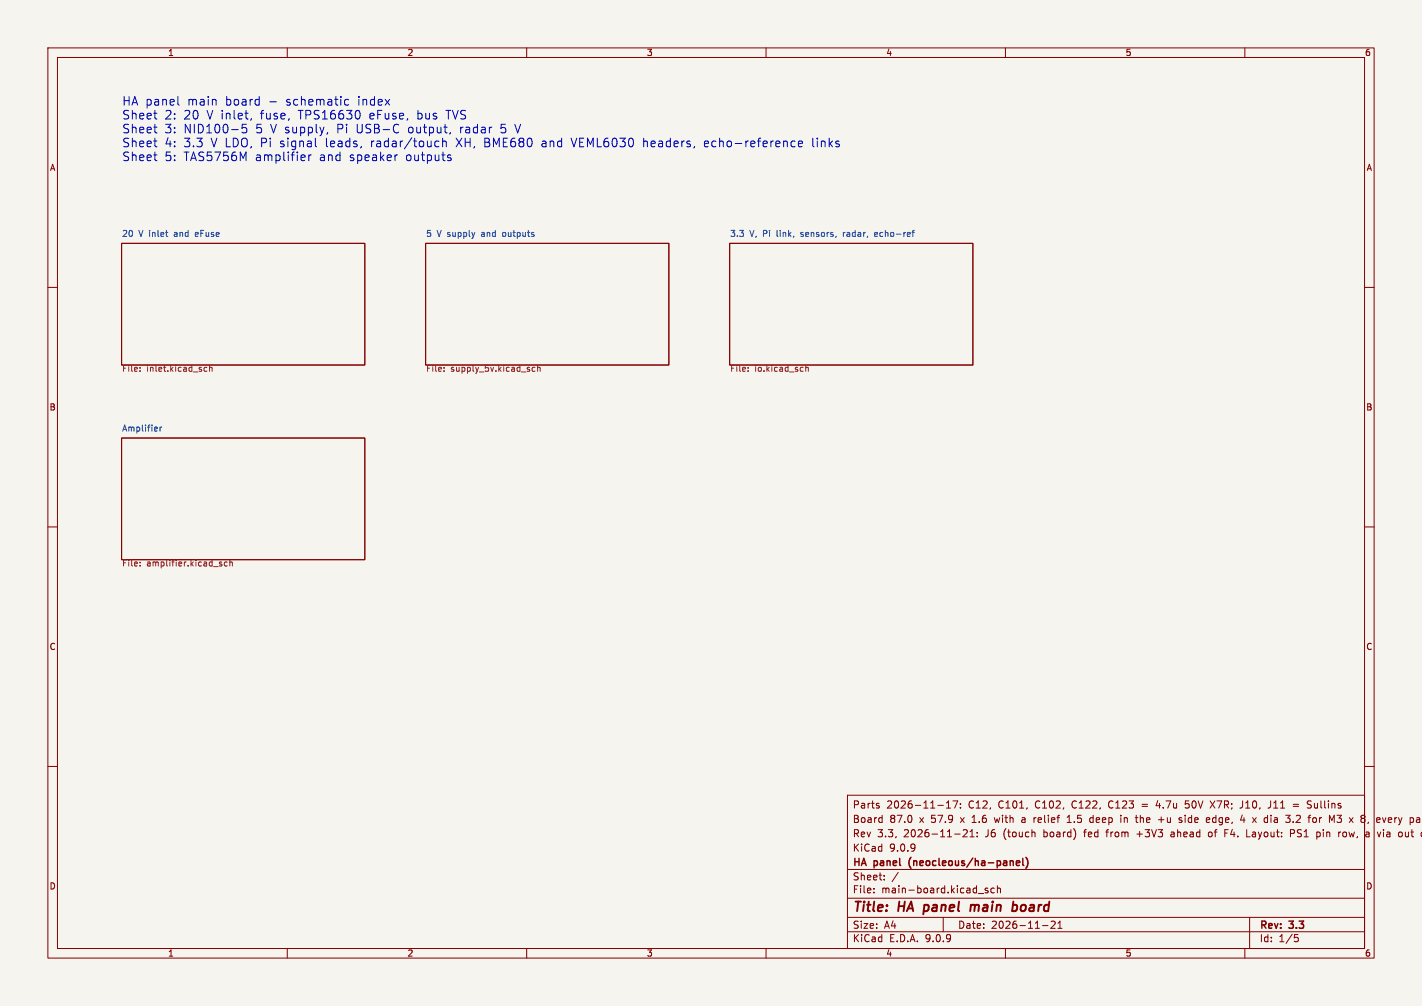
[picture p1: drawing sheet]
<svg xmlns="http://www.w3.org/2000/svg" width="297mm" height="210mm" viewBox="0 0 297 210" stroke-linecap="round" stroke-linejoin="round" font-family="sans-serif">
<path d="M0 0h297v210h-297z" fill="#f5f4ef" stroke="#f5f4ef" stroke-width=".21"/>
<g fill="none" stroke="#840000" stroke-width=".21">
<path d="M10 10h277v190h-277zM12 12h273v186h-273zM60 10v2M110 10v2M160 10v2M210 10v2M260 10v2M25.4 50.8h50.8v25.4h-50.8zM88.9 50.8h50.8v25.4h-50.8zM152.4 50.8h50.8v25.4h-50.8zM10 60h2M285 60h2"/>
<path d="M25.4 91.4h50.8v25.4h-50.8zM10 110h2M285 110h2M10 160h2M177 166h108v32h-108zM183.5 168.2l.2 .2-.2 .3M183.5 167.7l.1 .1M184.1 170.7l.1 .1M184.2 170.2v1.5M184.2 171.6l-.1 .1M191 176.3a1.26 1.26 0 0 1-.1 1.3M191.1 176.8l-.1 .3"/>
<path d="M195.9 168.1h1.1M197.7 168.7h.8M197.7 167.6l.4-.4v1.5M199 167.2h1l-.6 1.5M200.6 168.6v.1M200.6 167.8v.1M201.2 173.3l.5-.1 .3 .4-.9 1.1h.9M202.6 174.7h.9M202.6 173.6l.4-.4v1.5M204.1 174.6v.1M204.1 173.8v.1M213.5 171.2v.4"/>
<path d="M216 170.7v1M216.2 170.7l-.2 .3M222.9 171.7h.8M222.9 170.6l.4-.4v1.5M228.2 170.7l-.5 .1-.1 .2 .1 .6 .5 .1M231 173.7h.5M234.1 170.2v.1M234.1 170.7v1M237.1 170.7h.6M237.5 174.1h1.1M237.5 171.7h.2M241.8 167.1l-.3 1.1h.9"/>
<path d="M242 171.1h1.1M242.5 170.6v1.1M245 173.7l-.4 .1M245.1 174.1h-.4l-.2 .2 .1 .3 .5 .1M246.5 171.2l.3 .1 .1 .2-.2 .2h-.3M246.5 170.7l.3 .1M247.5 168.6l.6 .1M248.3 167.2h-.7l-.1 .7 .6-.1M252.5 170.7l.2 .4-.7 .1M252.6 171.6l-.1 .1M252.7 167.2l1 1.5M253 173.8l-.3-.1-.3 .3 .1 .6h.5"/>
<path d="M253.3 170.8v.8M253.7 167.2l-1 1.5M255.8 173.2h.7M255.8 173.9h.5M259.1 171.2h.9M259.5 167.2v1.1l-.4 .4M259.8 170.7v1M260.4 174.7h.7M265.4 167.2v1.1a.48 .48 0 0 1-.6 .4M269.5 174l.7-.1 .2-.2-.1-.4-.8-.1v1.5M270.1 171.6v.1M270.1 167.9h1.1"/>
<path d="M270.1 168.3h1.1M273.3 167.9l.4 .2 .2 .3-.3 .3h-.4M273.9 167.3l-.6-.1-.3 .3M274.7 170.7l.3 .3v.4l-.3 .3M275.2 173.7h.3l.2 .3v.6l-.5 .1M279.2 171.6l.3 .1 .5-.1M279.2 170.2h1l-.5 .6h.3M281 173.7l-.4 .1-.1 .2v.6l.5 .1M284.3 170.3v.4M284.3 171v.6M285 160h2M290.5 170.7h-.3l-.2 .2v.7l.5 .1"/>
<path d="M290.7 171.1l-.7 .1M293.5 173.7v.8l.5 .2M60 198v2M110 198v2M160 198v2M177 194.5h108M177 191.5h108M177 187.5h108M177 181.5h108M182.5 186.3v.1M182.5 185.5v.1M184.7 183.6v.1"/>
<path d="M184.7 182.8v.1M187.6 182.1l-1.3 2M197 191.5v3M204.3 186.5h1.2M206.3 185.5l-.3-.1-.3 .2 .1 .2 .5 .2v.3h-.6M207.7 185.5l-.5-.1-.2 .3 .1 .6h.6M208.3 185.5l.2-.1 .4 .1 .1 .9M208.3 184.9v1.5M210 198v2M217.7 193.2h1.2M219.5 192.4l.6-.1 .3 .4-.9 1.1h.9M221 193.8h.8"/>
<path d="M221 192.7l.4-.4v1.5M260 198v2M261 191.5v6.5M270.4 195.1h.7M270.5 195.7h.4l.3 .3-.2 .5-.5 .1"/>
</g>
<path d="M193.1 188.9l-.3 2M202.8 188.9l-.2 1.3M203.6 189l-.5-.1-.3 .2M203.6 189.2l-.1 1M211.8 188.9h.3l.3 .2v.7a.66 .66 0 0 1-.8 .4" fill="none" stroke="#840000" stroke-width=".4"/>
<path d="M213.6 179.2v1.3l.2 .2M214.3 179a1.72 1.72 0 0 1 0 2.3M212.3 180.2l.7-.2-.1-.2-.4-.1-.2 .2v.7h.6" fill="none" stroke="#840000" stroke-width=".3"/>
<g fill="none" stroke="#725600" stroke-width=".21">
<path d="M29.2 77.4v.1M29.2 76.7v.2M42.7 77.4l.5 .1M43.2 76.7l-.5 .1M43.8 76.8l.4-.1 .1 .8M43.8 76.3v1.2M92.7 77.4v.1M92.7 76.7v.2M111.7 76.7h-.3l-.3 .2 .2 .6h.4M112.3 76.8l.5-.1v.8M112.3 76.3v1.2M156.2 77.4v.1"/>
<path d="M156.2 76.7v.2M168.3 76.8l.5-.1v.8M168.3 76.3v1.2M29.2 117.4v.1M29.2 118v.2M46 117.7l.3 .1 .1 .2-.5 .2M46 117.3l.3 .1M47.5 117.4l-.4-.1-.3 .3 .2 .5h.5M48 117.4h.5v.8M48 116.9v1.3"/>
</g>
<path d="M176.1 48.5v.9M176.4 48.5l-.3 .3M183.1 48.5l-.4 .2v.6l.4 .1M183.3 48.8l-.6 .1M190.5 48.5h.5M191 48.1l-.3 .2v1.1M33.4 89.2v.8M33.8 89.2l-.4 .2" fill="none" stroke="#006464" stroke-width=".21"/>
<g fill="none" stroke="#0000c2" stroke-width=".21">
<path d="M32.1 26.5h.7M32.1 29.4h.7M32.1 32.3h.7M32.6 24.8h.2M32.6 27.7h.2M32.6 30.6h.2M32.6 33.5h.2M37.2 20.1v1.6l.2 .2M50.6 25.9l-.1 .9 .3-.2 .6 .1 .2 .7-.4 .3-.7-.1M52.5 24.8l-.2 .3M63.6 32.4l.1 .4-.8 .1M64.5 32.3v1.2"/>
<path d="M64.7 32.4l-.2 .3M66 30.6h.1M68.4 27.7l-.1 .3M72 21.8l.3 .1h.5M72.8 20.8l-.5-.1-.3 .2M75.1 23.4v1.1M82.8 32.3h.2M91.5 29.4l.2 .1M91.7 30.6h-.5M92.4 28.8v1.8M92.7 29.4l-.3 .2M93 29.4l.2 .3v.9"/>
<path d="M94 32.9l.2 .3-.2 .3M94 32.3l.2 .1M94.1 27.7l-.1 .2M119.3 28.8l.6 1.8M134.4 28.8v1.8M134.5 29.5l-.1 .1M147.4 29.4l-.3 .3v.7l.3 .2M148 29.9l-.9 .1M165.6 29.4l.5 .1M166.1 30.6h-.5M166.8 30l.8-.1-.1-.4-.5-.1-.2 .3v.9h.7M169.8 28.8v1.6l.2 .2"/>
</g>
<g font-size="2.8" fill="#840000">
<text x="178" y="190.9">Title:</text>
<text x="187.7" y="190.9">HA</text>
<text x="193.8" y="190.9">panel</text>
<text x="204.3" y="190.9">main</text>
<text x="213.9" y="190.9">board</text>
</g>
<g font-size="2.5" fill="#0000c2">
<text x="25.4" y="22.3">HA panel</text>
<text x="39.1" y="22.3">main</text>
<text x="47.1" y="22.3">board</text>
<text x="56.2" y="22.3">-</text>
<text x="59.9" y="22.3">schematic</text>
<text x="75" y="22.3">index</text>
<text x="25.4" y="25.2">Sheet</text>
<text x="25.4" y="28.1">Sheet</text>
<text x="34.3" y="25.2">2:</text>
<text x="34.3" y="28.1">3:</text>
<text x="38.4" y="25.2">20</text>
<text x="38.4" y="28.1">NID100-5</text>
<text x="43.3" y="25.2">V inlet,</text>
<text x="53.5" y="28.1">5</text>
<text x="54.6" y="25.2">fuse,</text>
<text x="56.6" y="28.1">V supply,</text>
<text x="62.6" y="25.2">TPS16630</text>
<text x="70.6" y="28.1">Pi</text>
<text x="74.8" y="28.1">USB-C</text>
<text x="77.5" y="25.2">eFuse,</text>
<text x="85.7" y="28.1">output,</text>
<text x="87.5" y="25.2">bus</text>
<text x="93.7" y="25.2">TVS</text>
<text x="96.6" y="28.1">radar</text>
<text x="105.1" y="28.1">5</text>
<text x="108.3" y="28.1">V</text>
<text x="25.4" y="31">Sheet</text>
<text x="25.4" y="33.9">Sheet</text>
<text x="34.3" y="31">4:</text>
<text x="34.3" y="33.9">5:</text>
<text x="38.4" y="31">3.3</text>
<text x="38.4" y="33.9">TAS5756M</text>
<text x="44.1" y="31">V LDO, Pi</text>
<text x="53.4" y="33.9">amplifier</text>
<text x="58.7" y="31">signal</text>
<text x="66.8" y="33.9">and</text>
<text x="68.3" y="31">leads,</text>
<text x="73.2" y="33.9">speaker</text>
<text x="77.9" y="31">radar/touch</text>
<text x="85" y="33.9">outputs</text>
<text x="95.8" y="31">XH, BME680</text>
<text x="113.8" y="31">and</text>
<text x="120.2" y="31">VEML6030</text>
<text x="135.2" y="31">headers,</text>
<text x="148" y="31">echo-reference</text>
<text x="170.7" y="31">links</text>
</g>
<g font-size="2.1" fill="#840000">
<text x="178" y="172">Board</text>
<text x="178" y="169">Parts</text>
<text x="185.2" y="169">2026-11-17:</text>
<text x="185.8" y="172">87.0</text>
<text x="192.1" y="172">x</text>
<text x="194.6" y="172">57.9</text>
<text x="200.9" y="172">x</text>
<text x="202.3" y="169">C12,</text>
<text x="203.4" y="172">1.6</text>
<text x="208.3" y="172">with</text>
<text x="208.7" y="169">C101,</text>
<text x="214.1" y="172">a</text>
<text x="216.5" y="169">C102,</text>
<text x="216.8" y="172">relief</text>
<text x="223.9" y="172">1.5</text>
<text x="224.3" y="169">C122,</text>
<text x="228.8" y="172">deep</text>
<text x="232.1" y="169">C123</text>
<text x="235.4" y="172">in</text>
<text x="238.7" y="172">the</text>
<text x="239.2" y="169">=</text>
<text x="242.3" y="169">4.7u</text>
<text x="243.5" y="172">+u</text>
<text x="248.1" y="172">side</text>
<text x="248.6" y="169">50V</text>
<text x="253.9" y="172">edge,</text>
<text x="254" y="169">X7R;</text>
<text x="260.4" y="169">J10,</text>
<text x="261.2" y="172">4</text>
<text x="264" y="172">x</text>
<text x="266.4" y="169">J11</text>
<text x="266.5" y="172">dia</text>
<text x="271.2" y="172">3.2</text>
<text x="271.7" y="169">=</text>
<text x="274.8" y="169">Sullins</text>
<text x="276.1" y="172">for</text>
<text x="280.5" y="172">M3</text>
<text x="285" y="172">x</text>
<text x="287.5" y="172">8,</text>
<text x="290.9" y="172">every</text>
<text x="178" y="178">KiCad</text>
<text x="178" y="175">Rev</text>
<text x="183.2" y="175">3.3,</text>
<text x="185.7" y="178">9.0.9</text>
<text x="188.8" y="175">2026-11-21:</text>
<text x="206" y="175">J6</text>
<text x="209.8" y="175">(touch</text>
<text x="218.4" y="175">board)</text>
<text x="227" y="175">fed</text>
<text x="231.8" y="175">from</text>
<text x="238.3" y="175">+3V3</text>
<text x="245.6" y="175">ahead</text>
<text x="253.6" y="175">of</text>
<text x="257.1" y="175">F4.</text>
<text x="261.8" y="175">Layout:</text>
<text x="271.1" y="175">PS1</text>
<text x="276.8" y="175">pin</text>
<text x="281.5" y="175">row,</text>
<text x="287.4" y="175">a</text>
<text x="290" y="175">via</text>
<text x="294.5" y="175">out</text>
<text x="178" y="184">Sheet:</text>
<text x="178" y="181.2">HA</text>
<text x="182.6" y="181.2">panel</text>
<text x="190.5" y="181.2">(neocleous/ha-panel)</text>
<text x="178" y="186.7">File:</text>
<text x="184.1" y="186.7">main-board.kicad_sch</text>
<text x="178" y="196.9">KiCad</text>
<text x="178" y="194.1">Size:</text>
<text x="184.7" y="194.1">A4</text>
<text x="185.7" y="196.9">E.D.A.</text>
<text x="193.3" y="196.9">9.0.9</text>
<text x="200" y="194.1">Date:</text>
<text x="207" y="194.1">2026-11-21</text>
<text x="263" y="194.3">Rev:</text>
<text x="263" y="196.9">Id:</text>
<text x="267.1" y="196.9">1/5</text>
<text x="269.4" y="194.3">3.3</text>
</g>
<g font-size="1.8" fill="#840000">
<text x="35" y="11.9">1</text>
<text x="85" y="11.9">2</text>
<text x="135" y="11.9">3</text>
<text x="185" y="11.9">4</text>
<text x="235" y="11.9">5</text>
<text x="285" y="11.9">6</text>
<text x="10.3" y="35.9">A</text>
<text x="285.3" y="35.9">A</text>
<text x="10.3" y="85.9">B</text>
<text x="285.3" y="85.9">B</text>
<text x="10.3" y="135.9">C</text>
<text x="285.3" y="135.9">C</text>
<text x="10.3" y="185.9">D</text>
<text x="285.3" y="185.9">D</text>
<text x="35" y="199.9">1</text>
<text x="85" y="199.9">2</text>
<text x="135" y="199.9">3</text>
<text x="185" y="199.9">4</text>
<text x="235" y="199.9">5</text>
<text x="285" y="199.9">6</text>
</g>
<g font-size="1.8" fill="#006464">
<text x="25.4" y="49.5">20</text>
<text x="29" y="49.5">V inlet</text>
<text x="36.7" y="49.5">and</text>
<text x="41.3" y="49.5">eFuse</text>
<text x="88.9" y="49.5">5</text>
<text x="91.3" y="49.5">V supply</text>
<text x="100.8" y="49.5">and</text>
<text x="105.4" y="49.5">outputs</text>
<text x="152.4" y="49.5">3.3</text>
<text x="156.6" y="49.5">V, Pi</text>
<text x="162.5" y="49.5">link,</text>
<text x="167.7" y="49.5">sensors,</text>
<text x="176.8" y="49.5">radar,</text>
<text x="183.6" y="49.5">echo-ref</text>
<text x="25.4" y="90.2">Amplifier</text>
</g>
<g font-size="1.8" fill="#725600">
<text x="25.4" y="77.9">File:</text>
<text x="30.6" y="77.9">inlet.kicad_sch</text>
<text x="88.9" y="77.9">File:</text>
<text x="94.1" y="77.9">supply_5v.kicad_sch</text>
<text x="152.4" y="77.9">File:</text>
<text x="157.6" y="77.9">io.kicad_sch</text>
<text x="25.4" y="118.6">File:</text>
<text x="30.6" y="118.6">amplifier.kicad_sch</text>
</g>
</svg>
